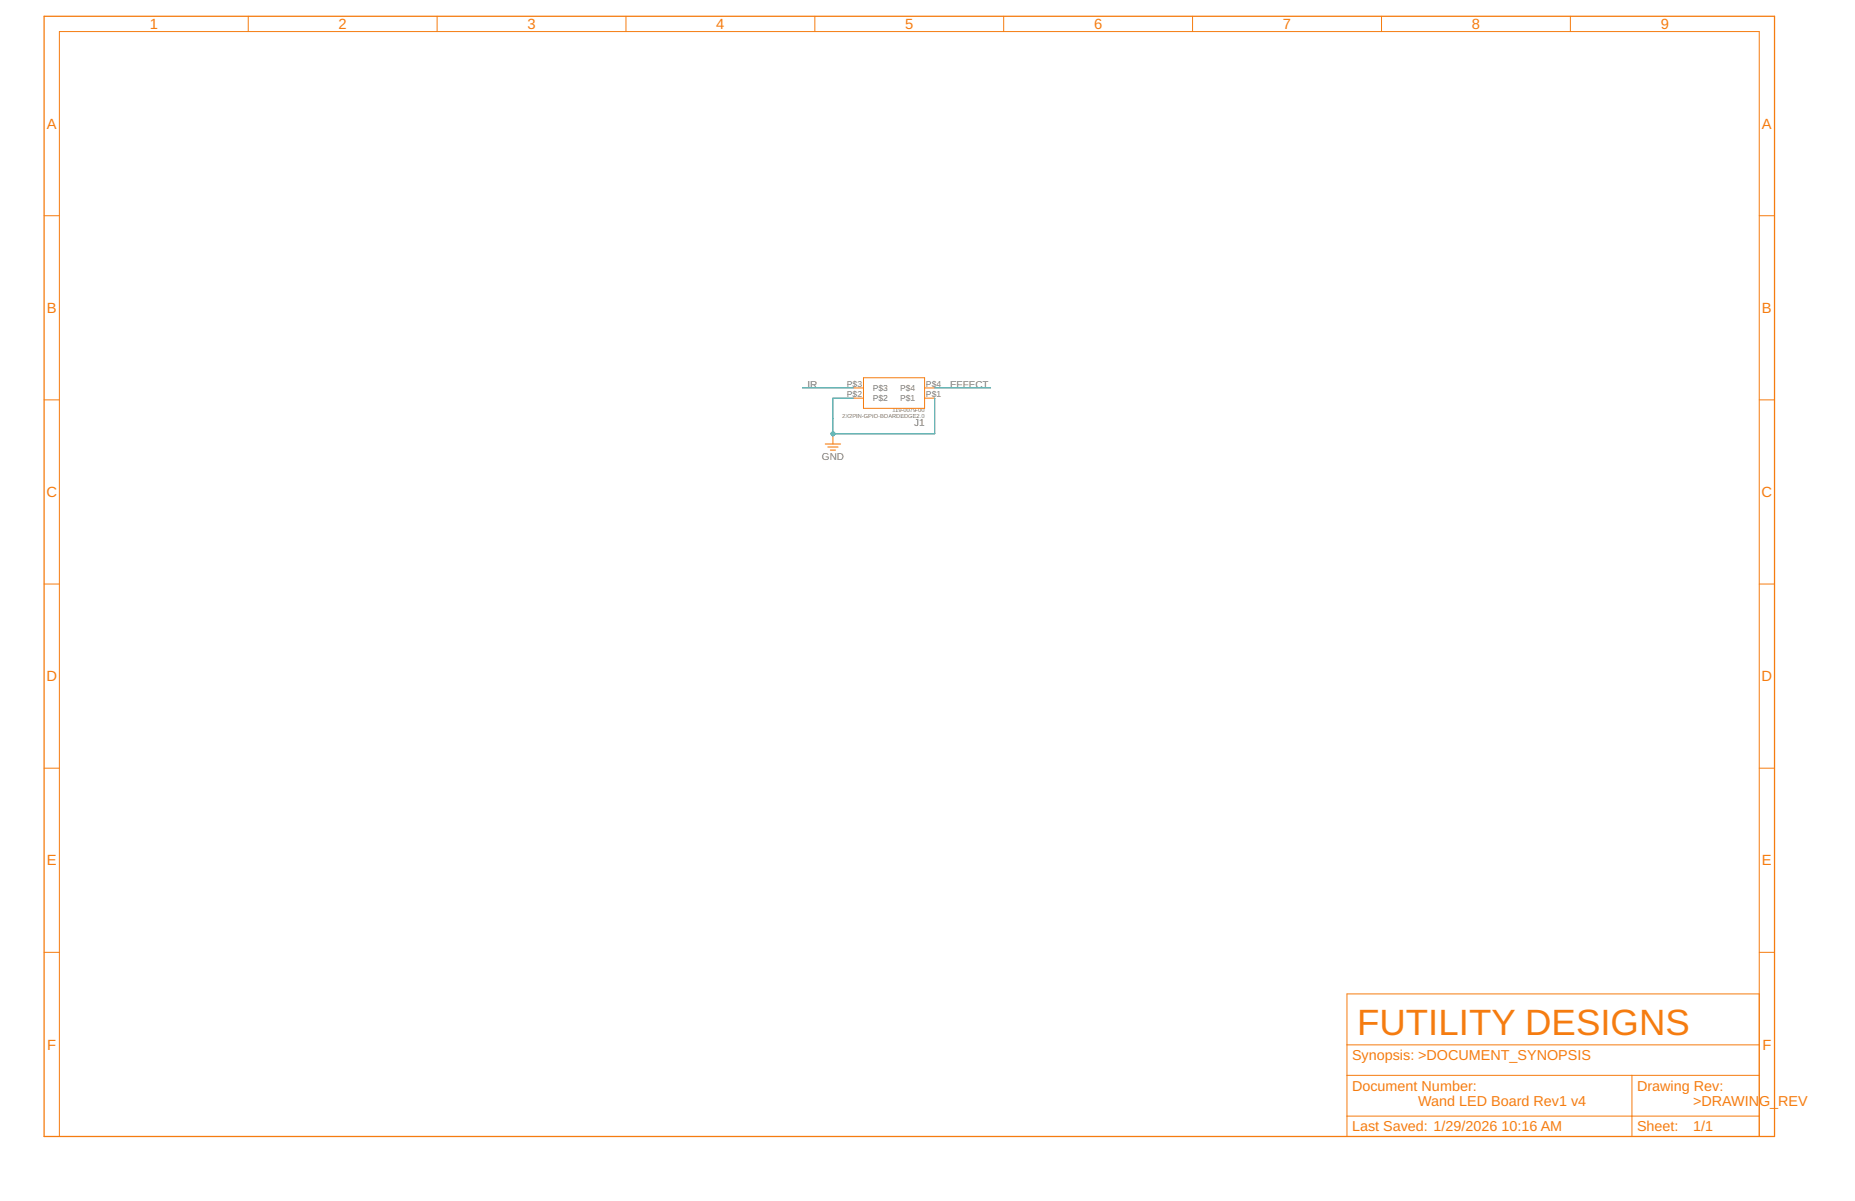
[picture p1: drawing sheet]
<svg xmlns="http://www.w3.org/2000/svg" width="432mm" height="279mm" viewBox="0 0 432 279" stroke-linecap="round" stroke-linejoin="round" font-family="sans-serif">
<g fill="none" stroke="#f57c10" stroke-width=".23">
<path d="M57.8 3.8v3.5M101.7 3.8v3.5M145.7 3.8v3.5M189.7 3.8v3.5M233.6 3.8v3.5M277.6 3.8v3.5M321.6 3.8v3.5M365.5 3.8v3.5M10.3 50.2h3.5M409.5 50.2h3.6M10.3 93h3.5M198.6 92.6h2.4"/>
<path d="M198.6 90.3h2.4M201 87.9h14.2v7.1h-14.2zM215.2 92.6h2.4M215.2 90.3h2.4M409.5 93h3.6M193.9 100.9v2.4M10.3 135.9h3.5M409.5 135.9h3.6M10.3 178.7h3.5M409.5 178.7h3.6M10.3 221.6h3.5M409.5 231.2h-96v33.2h96v-257.1h-395.7v257.1"/>
<path d="M409.5 221.6h3.6M313.5 250.2h96M313.5 259.7h96M313.5 243.1h96M379.9 250.2v14.2"/>
</g>
<path d="M10.3 3.8h402.8v260.6h-402.8z" fill="none" stroke="#f57c10" stroke-width=".3"/>
<path d="M192.1 103.3h3.6M192.7 104h2.4M193.3 104.7h1.2" fill="none" stroke="#f57c10" stroke-width=".25"/>
<path d="M186.8 90.3h11.8M198.6 92.6h-4.7v8.3h23.7v-8.3M217.6 90.3h13" fill="none" stroke="#009292" stroke-width=".23"/>
<circle cx="193.9" cy="100.9" r=".47" fill="#009292" stroke="#009292" stroke-width=".23"/>
<text font-size="8.5" fill="#f57c10" x="315.9" y="240.7">FUTILITY DESIGNS</text>
<g font-size="3.4" fill="#f57c10">
<text x="34.8" y="6.8">1</text>
<text x="78.8" y="6.8">2</text>
<text x="122.8" y="6.8">3</text>
<text x="166.7" y="6.8">4</text>
<text x="210.7" y="6.8">5</text>
<text x="254.7" y="6.8">6</text>
<text x="298.6" y="6.8">7</text>
<text x="342.6" y="6.8">8</text>
<text x="386.6" y="6.8">9</text>
<text x="10.9" y="30">A</text>
<text x="410.1" y="30">A</text>
<text x="10.9" y="72.8">B</text>
<text x="410.1" y="72.8">B</text>
<text x="10.8" y="115.6">C</text>
<text x="410.1" y="115.6">C</text>
<text x="10.8" y="158.5">D</text>
<text x="410.1" y="158.5">D</text>
<text x="10.9" y="201.3">E</text>
<text x="410.1" y="201.3">E</text>
<text x="11" y="244.2">F</text>
<text x="410.2" y="244.2">F</text>
</g>
<g font-size="3.3" fill="#f57c10">
<text x="314.7" y="246.6">Synopsis: &gt;DOCUMENT_SYNOPSIS</text>
<text x="314.7" y="253.7">Document Number:</text>
<text x="330.1" y="257.3">Wand LED Board Rev1 v4</text>
<text x="381.1" y="253.7">Drawing Rev:</text>
<text x="394.1" y="257.3">&gt;DRAWING_</text>
<text x="413.9" y="257.3">REV</text>
<text x="314.7" y="263.2">Last Saved: 1/29/2026</text>
<text x="349.5" y="263.2">10:16 AM</text>
<text x="381.1" y="263.2">Sheet:</text>
<text x="394.1" y="263.2">1/1</text>
</g>
<g font-size="2.3" fill="#757575">
<text x="188" y="90.3">IR</text>
<text x="221.1" y="90.3">EFFECT</text>
<text x="212.8" y="99">J1</text>
<text x="191.3" y="107.1">GND</text>
</g>
<g font-size="2" fill="#757575">
<text x="197.1" y="89.9">P$3</text>
<text x="215.5" y="89.9">P$4</text>
<text x="197.1" y="92.3">P$2</text>
<text x="203.2" y="93.3">P$2</text>
<text x="203.2" y="91">P$3</text>
<text x="209.5" y="93.3">P$1</text>
<text x="209.5" y="91">P$4</text>
<text x="215.5" y="92.3">P$1</text>
</g>
<g font-size="1.3" fill="#757575">
<text x="207.8" y="95.9">119-0079-00</text>
<text x="196.1" y="97.1">2X2PIN-GPIO-BOARDEDGE2.0</text>
</g>
</svg>
